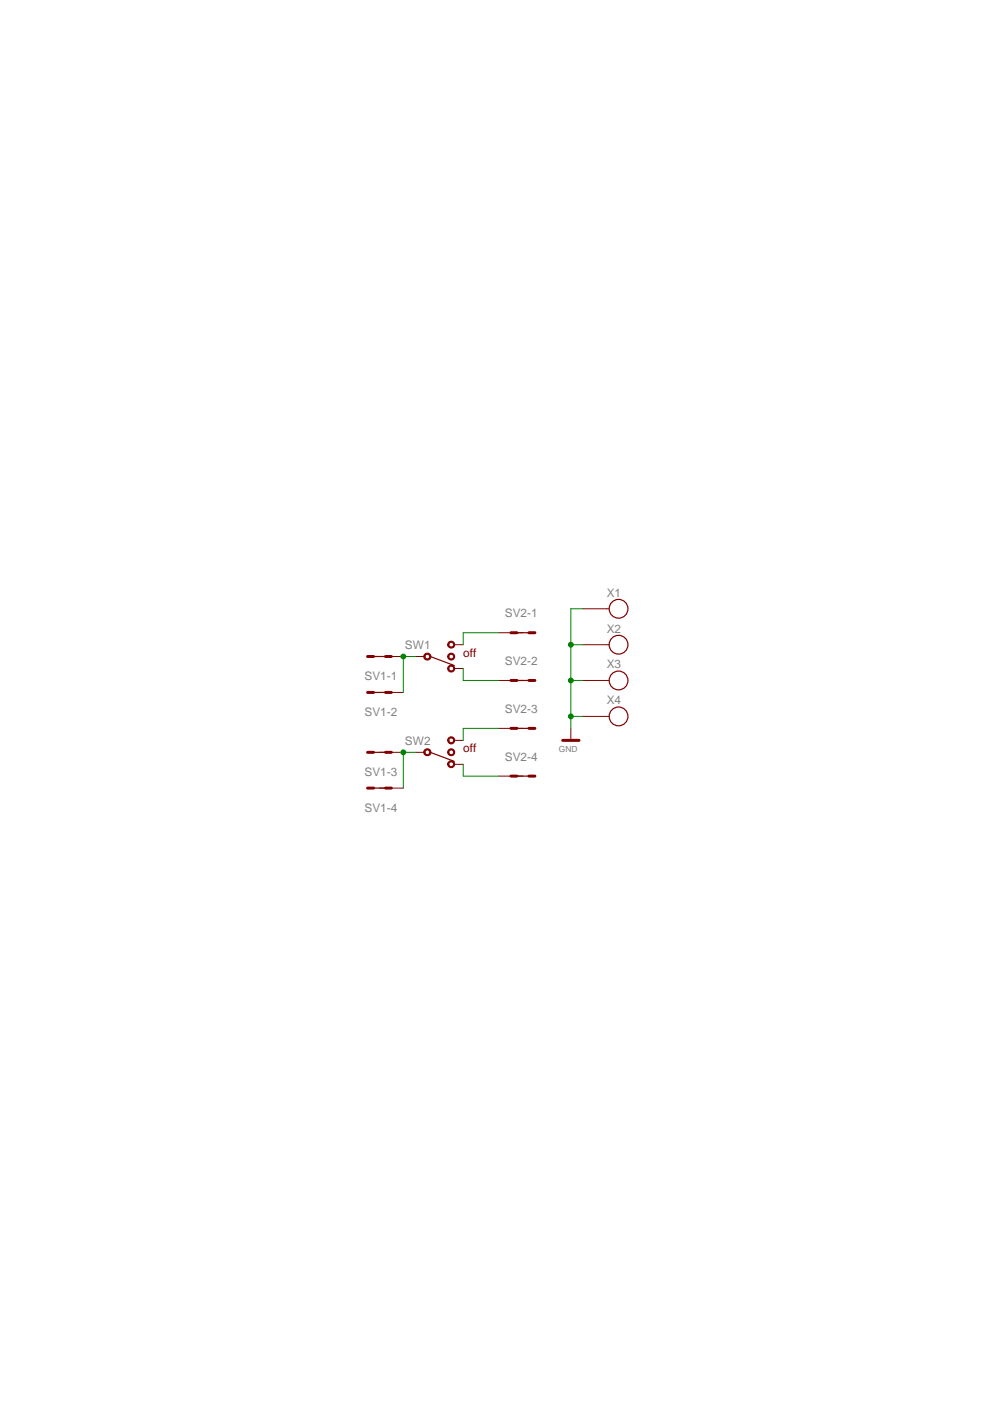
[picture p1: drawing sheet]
<svg xmlns="http://www.w3.org/2000/svg" width="210mm" height="297mm" viewBox="0 0 210 297" stroke-linecap="round" stroke-linejoin="round" font-family="sans-serif">
<path d="M91.2 139.2l5.1 1.9" fill="none" stroke="#800000" stroke-width=".25"/>
<path d="M88.1 139.2h1.9M96.3 136.7h1.9M96.3 141.7h1.9" fill="none" stroke="#800000" stroke-width=".21"/>
<path d="M89.9 138.9a.77 .77 0 0 1 1.3-.2 .77 .77 0 0 1-.3 1.2 .77 .77 0 0 1-1.1-.7h.3a.5 .5 0 0 1 .6-.5 .5 .5 0 0 1 .3 .7 .5 .5 0 0 1-.7 .2l-.2-.4h-.3z" fill-rule="evenodd" fill="#800000"/>
<path d="M89.9 138.9a.77 .77 0 0 1 1.3-.2 .77 .77 0 0 1-.3 1.2 .77 .77 0 0 1-1.1-.7h.3a.5 .5 0 0 1 .6-.5 .5 .5 0 0 1 .3 .7 .5 .5 0 0 1-.7 .2l-.2-.4h-.3z" fill="none" stroke="#800000" stroke-width=".21"/>
<path d="M95 141.4a.75 .75 0 0 1 1.2-.2 .75 .75 0 0 1-.3 1.2 .75 .75 0 0 1-1-.7h.3a.52 .52 0 0 1 .7-.4 .52 .52 0 0 1 .2 .9 .52 .52 0 0 1-.9-.2v-.3h-.3z" fill-rule="evenodd" fill="#800000"/>
<path d="M95 141.4a.75 .75 0 0 1 1.2-.2 .75 .75 0 0 1-.3 1.2 .75 .75 0 0 1-1-.7h.3a.52 .52 0 0 1 .7-.4 .52 .52 0 0 1 .2 .9 .52 .52 0 0 1-.9-.2v-.3h-.3z" fill="none" stroke="#800000" stroke-width=".21"/>
<path d="M95 136.3a.75 .75 0 0 1 1.2-.1 .75 .75 0 0 1-.2 1.2 .75 .75 0 0 1-1.1-.7h.3a.52 .52 0 0 1 .7-.5 .52 .52 0 0 1 .1 .9 .52 .52 0 0 1-.8-.2v-.2h-.3z" fill-rule="evenodd" fill="#800000"/>
<path d="M95 136.3a.75 .75 0 0 1 1.2-.1 .75 .75 0 0 1-.2 1.2 .75 .75 0 0 1-1.1-.7h.3a.52 .52 0 0 1 .7-.5 .52 .52 0 0 1 .1 .9 .52 .52 0 0 1-.8-.2v-.2h-.3z" fill="none" stroke="#800000" stroke-width=".21"/>
<path d="M95 138.9a.75 .75 0 0 1 1.2-.2 .75 .75 0 0 1-.3 1.2 .75 .75 0 0 1-1-.7h.3a.52 .52 0 0 1 .7-.4 .52 .52 0 0 1 .1 .8 .52 .52 0 0 1-.8-.2v-.2h-.3z" fill-rule="evenodd" fill="#800000"/>
<path d="M95 138.9a.75 .75 0 0 1 1.2-.2 .75 .75 0 0 1-.3 1.2 .75 .75 0 0 1-1-.7h.3a.52 .52 0 0 1 .7-.4 .52 .52 0 0 1 .1 .8 .52 .52 0 0 1-.8-.2v-.2h-.3zM88.1 159.5h1.9M96.3 157h1.9M96.3 162.1h1.9" fill="none" stroke="#800000" stroke-width=".21"/>
<path d="M91.2 159.5l5.1 1.9" fill="none" stroke="#800000" stroke-width=".25"/>
<path d="M90.2 158.9a.77 .77 0 0 1 1.1 .3 .77 .77 0 0 1-.5 1.1 .77 .77 0 0 1-1-.8h.3a.5 .5 0 0 1 .6-.5 .5 .5 0 0 1 .3 .7 .5 .5 0 0 1-.7 .2l-.2-.4h-.3z" fill-rule="evenodd" fill="#800000"/>
<path d="M90.2 158.9a.77 .77 0 0 1 1.1 .3 .77 .77 0 0 1-.5 1.1 .77 .77 0 0 1-1-.8h.3a.5 .5 0 0 1 .6-.5 .5 .5 0 0 1 .3 .7 .5 .5 0 0 1-.7 .2l-.2-.4h-.3z" fill="none" stroke="#800000" stroke-width=".21"/>
<path d="M95.2 161.4a.75 .75 0 0 1 1.2 .4 .75 .75 0 0 1-.6 1 .75 .75 0 0 1-.9-.8h.3a.52 .52 0 0 1 .7-.4 .52 .52 0 0 1 .1 .8 .52 .52 0 0 1-.8-.1v-.3h-.3z" fill-rule="evenodd" fill="#800000"/>
<path d="M95.2 161.4a.75 .75 0 0 1 1.2 .4 .75 .75 0 0 1-.6 1 .75 .75 0 0 1-.9-.8h.3a.52 .52 0 0 1 .7-.4 .52 .52 0 0 1 .1 .8 .52 .52 0 0 1-.8-.1v-.3h-.3z" fill="none" stroke="#800000" stroke-width=".21"/>
<path d="M95.2 156.3a.75 .75 0 0 1 1.2 .4 .75 .75 0 0 1-.6 1 .75 .75 0 0 1-.9-.7h.3a.52 .52 0 0 1 .7-.5 .52 .52 0 0 1 .1 .8 .52 .52 0 0 1-.8-.1v-.2h-.3z" fill-rule="evenodd" fill="#800000"/>
<path d="M95.2 156.3a.75 .75 0 0 1 1.2 .4 .75 .75 0 0 1-.6 1 .75 .75 0 0 1-.9-.7h.3a.52 .52 0 0 1 .7-.5 .52 .52 0 0 1 .1 .8 .52 .52 0 0 1-.8-.1v-.2h-.3z" fill="none" stroke="#800000" stroke-width=".21"/>
<path d="M95.2 158.9a.75 .75 0 0 1 1.2 .3 .75 .75 0 0 1-.6 1 .75 .75 0 0 1-.9-.7h.3a.52 .52 0 0 1 .7-.5 .52 .52 0 0 1 .1 .9 .52 .52 0 0 1-.8-.2v-.2h-.3z" fill-rule="evenodd" fill="#800000"/>
<g fill="none" stroke="#800000" stroke-width=".21">
<path d="M80.5 139.2h5M105.8 134.2h5.1M123.6 129.1h5.5M123.6 136.7h5.5M80.5 146.8h5M80.5 159.5h5M95.2 158.9a.75 .75 0 0 1 1.2 .3 .75 .75 0 0 1-.6 1 .75 .75 0 0 1-.9-.7h.3a.52 .52 0 0 1 .7-.5 .52 .52 0 0 1 .1 .9 .52 .52 0 0 1-.8-.2v-.2h-.3zM105.8 144.3h5.1M105.8 154.4h5.1M121 154.4v2.6M123.6 144.3h5.5M123.6 151.9h5.5"/>
<path d="M80.5 167.1h5M105.8 164.5h5.1"/>
</g>
<g fill="none" stroke="#800000" stroke-width=".25">
<path d="M77.9 139.2h5.1M108.3 134.2h5.1M77.9 146.8h5.1M77.9 159.5h5.1M108.3 144.3h5.1M108.3 154.4h5.1M77.9 167.1h5.1M108.3 164.5h5.1"/>
<circle cx="131.1" cy="136.7" r="1.99"/>
<circle cx="131.1" cy="129.1" r="1.99"/>
<circle cx="131.1" cy="151.9" r="1.99"/>
<circle cx="131.1" cy="144.3" r="1.99"/>
</g>
<g fill="none" stroke="#800000" stroke-width=".63">
<path d="M77.9 139.2h1.3M81.7 139.2h1.3M108.3 134.2h1.3M112.1 134.2h1.3M77.9 146.8h1.3M77.9 159.5h1.3M81.7 146.8h1.3M81.7 159.5h1.3M108.3 144.3h1.3M108.3 154.4h1.3M112.1 144.3h1.3M112.1 154.4h1.3"/>
<path d="M119.3 157h3.5M77.9 167.1h1.3M81.7 167.1h1.3M108.3 164.5h1.3M112.1 164.5h1.3"/>
</g>
<path d="M88.1 139.2h-2.6v7.6" fill="none" stroke="#008000" stroke-width=".21"/>
<circle cx="85.5" cy="139.2" r=".51" fill="#008000"/>
<g fill="none" stroke="#008000" stroke-width=".21">
<path d="M121 136.7h2.6M123.6 129.1h-2.6v25.3M121 144.3h2.6M121 151.9h2.6"/>
<circle cx="85.5" cy="139.2" r=".51"/>
</g>
<circle cx="121" cy="151.9" r=".51" fill="#008000"/>
<circle cx="121" cy="151.9" r=".51" fill="none" stroke="#008000" stroke-width=".21"/>
<circle cx="121" cy="144.3" r=".51" fill="#008000"/>
<circle cx="121" cy="144.3" r=".51" fill="none" stroke="#008000" stroke-width=".21"/>
<circle cx="121" cy="136.7" r=".51" fill="#008000"/>
<g fill="none" stroke="#008000" stroke-width=".21">
<path d="M105.8 134.2h-7.6v2.5M88.1 159.5h-2.6v7.6M98.2 141.7v2.6h7.6M105.8 154.4h-7.6v2.6M98.2 162.1v2.4h7.6"/>
<circle cx="121" cy="136.7" r=".51"/>
</g>
<circle cx="85.5" cy="159.5" r=".51" fill="#008000"/>
<circle cx="85.5" cy="159.5" r=".51" fill="none" stroke="#008000" stroke-width=".21"/>
<g font-size="2.5" fill="#808080">
<text x="107.1" y="130.9">SV2-1</text>
<text x="128.7" y="126.5">X1</text>
<text x="85.9" y="137.6">SW1</text>
<text x="128.7" y="134.2">X2</text>
<text x="107.1" y="141">SV2-2</text>
<text x="128.7" y="141.7">X3</text>
<text x="77.3" y="144.3">SV1-1</text>
<text x="128.7" y="149.4">X4</text>
<text x="77.3" y="151.9">SV1-2</text>
<text x="107.1" y="151.1">SV2-3</text>
<text x="85.9" y="157.9">SW2</text>
<text x="107.1" y="161.3">SV2-4</text>
<text x="77.3" y="164.6">SV1-3</text>
<text x="77.3" y="172.2">SV1-4</text>
</g>
<g font-size="2.5" fill="#800000">
<text x="98.2" y="139.2">off</text>
<text x="98.2" y="159.5">off</text>
</g>
<text font-size="1.8" fill="#808080" x="118.5" y="159.5">GND</text>
</svg>
